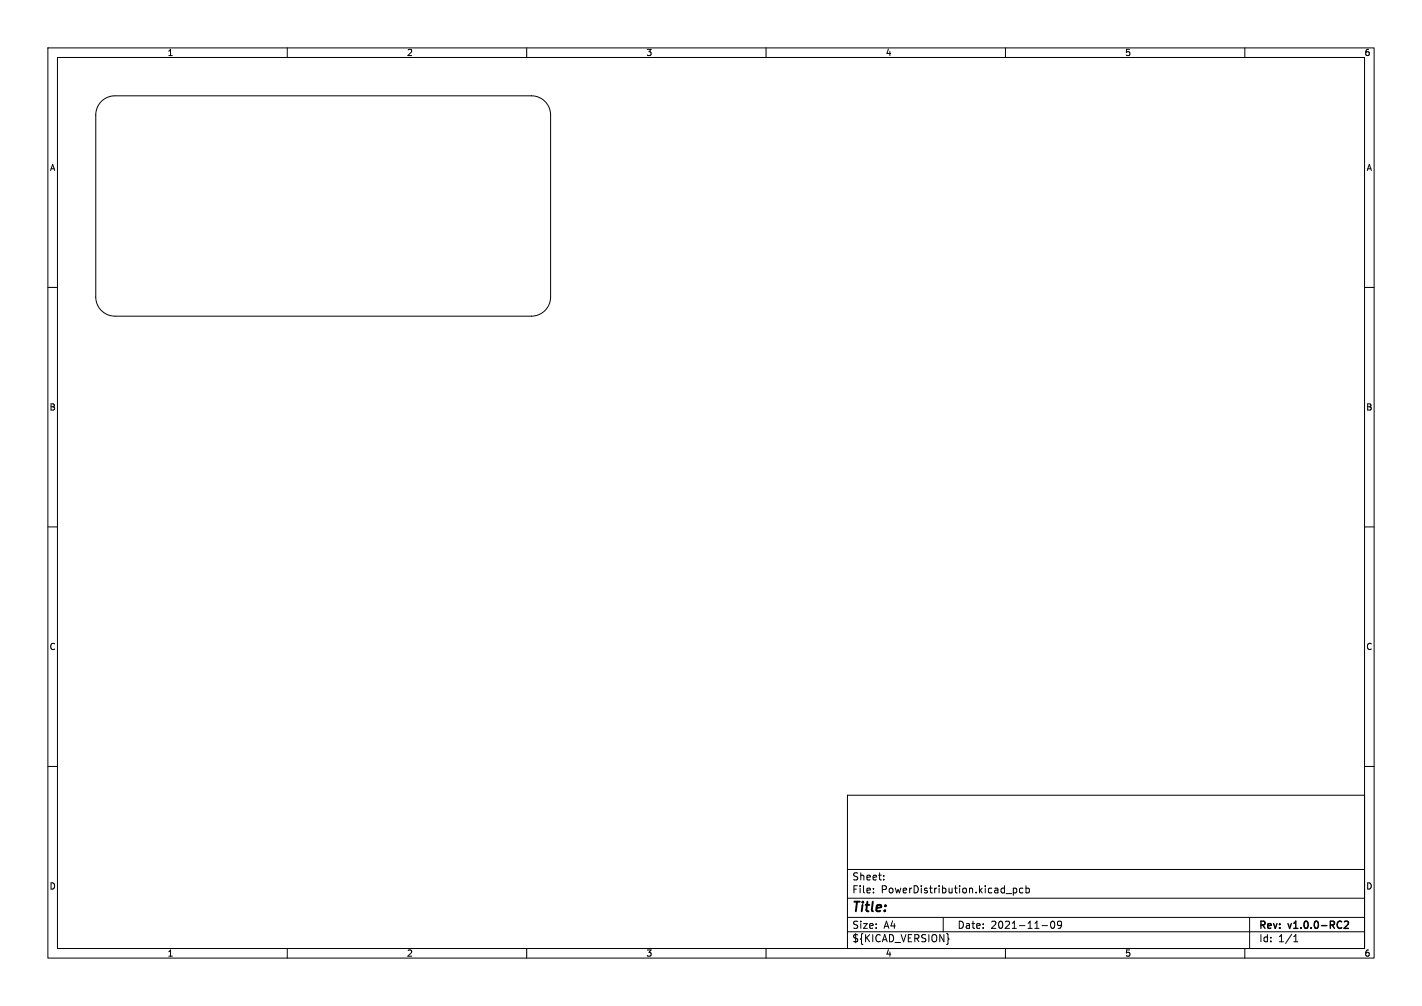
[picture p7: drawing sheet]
<svg xmlns="http://www.w3.org/2000/svg" width="297mm" height="210mm" viewBox="0 0 297 210" stroke-linecap="round" stroke-linejoin="round" font-family="sans-serif">
<g fill="none" stroke="#000" stroke-width=".21">
<path d="M10 10h277v190h-277zM12 12h273v186h-273zM60 10v2M110 10v2M160 10v2M210 10v2M260 10v2M21.2 21.1a4 4 0 0 1 2.8-1.1h87a4 4 0 0 1 4 4v38a4 4 0 0 1-4 4h-87a4 4 0 0 1-4-4v-38a4 4 0 0 1 1.2-2.9zM10 60h2M285 60h2M10 110h2M285 110h2"/>
<path d="M10 160h2M285 160h2M177 166h108v32h-108zM60 198v2M110 198v2M160 198v2M177 194.5h108M177 191.5h108M177 187.5h108M177 181.5h108M182.4 186.3v.1M182.4 185.5v.1"/>
<path d="M184.6 183.6v.1M184.6 182.8v.1M197 191.5v3M198.1 196h.1l-.1 .1M210 198v2M210.1 186.5h1.2M211.6 185.4v1.5M211.6 185.5l.5-.1 .3 .3-.2 .6h-.6M213.6 185.5l-.4-.1-.3 .3 .2 .6h.5M214.3 185.5l.4-.1 .3 .3-.1 .6h-.6M214.3 184.9v1.5M217.6 193.2h1.2"/>
<path d="M219.6 192.4l.2-.1a.8 .8 0 0 1 .5 .8 .8 .8 0 0 1-.5 .7 1 1 0 0 1-.2-1.4zM221.7 192.9l-.3 .3h-.4l-.1-.3 .1-.5 .4-.1 .2 .1a.99 .99 0 0 1-.3 1.4h-.3M260 198v2M261 191.5v6.5M270.2 196.6h.9M270.2 195.5l.4-.4v1.5"/>
</g>
<path d="M280.8 192.4l.6-.1 .2 .4-.9 1.1h.9" fill="none" stroke="#000" stroke-width=".3"/>
<text font-size="2.8" x="178" y="190.8">Title:</text>
<g font-size="2.1">
<text x="178" y="183.9">Sheet:</text>
<text x="178" y="186.6">File:</text>
<text x="184" y="186.6">PowerDistribution.kicad_pcb</text>
<text x="178" y="196.8">${KICAD_VERSION}</text>
<text x="178" y="194">Size:</text>
<text x="184.6" y="194">A4</text>
<text x="200" y="194">Date:</text>
<text x="206.9" y="194">2021-11-09</text>
<text x="263" y="194.2">Rev:</text>
<text x="263" y="196.8">Id:</text>
<text x="267" y="196.8">1/1</text>
<text x="269.2" y="194.2">v1.0.0-RC2</text>
</g>
<g font-size="1.8">
<text x="35" y="11.8">1</text>
<text x="85" y="11.8">2</text>
<text x="135" y="11.8">3</text>
<text x="185" y="11.8">4</text>
<text x="235" y="11.8">5</text>
<text x="285" y="11.8">6</text>
<text x="10.4" y="35.8">A</text>
<text x="285.4" y="35.8">A</text>
<text x="10.3" y="85.8">B</text>
<text x="285.3" y="85.8">B</text>
<text x="10.3" y="135.8">C</text>
<text x="285.3" y="135.8">C</text>
<text x="10.3" y="185.8">D</text>
<text x="285.3" y="185.8">D</text>
<text x="35" y="199.8">1</text>
<text x="85" y="199.8">2</text>
<text x="135" y="199.8">3</text>
<text x="185" y="199.8">4</text>
<text x="235" y="199.8">5</text>
<text x="285" y="199.8">6</text>
</g>
</svg>
